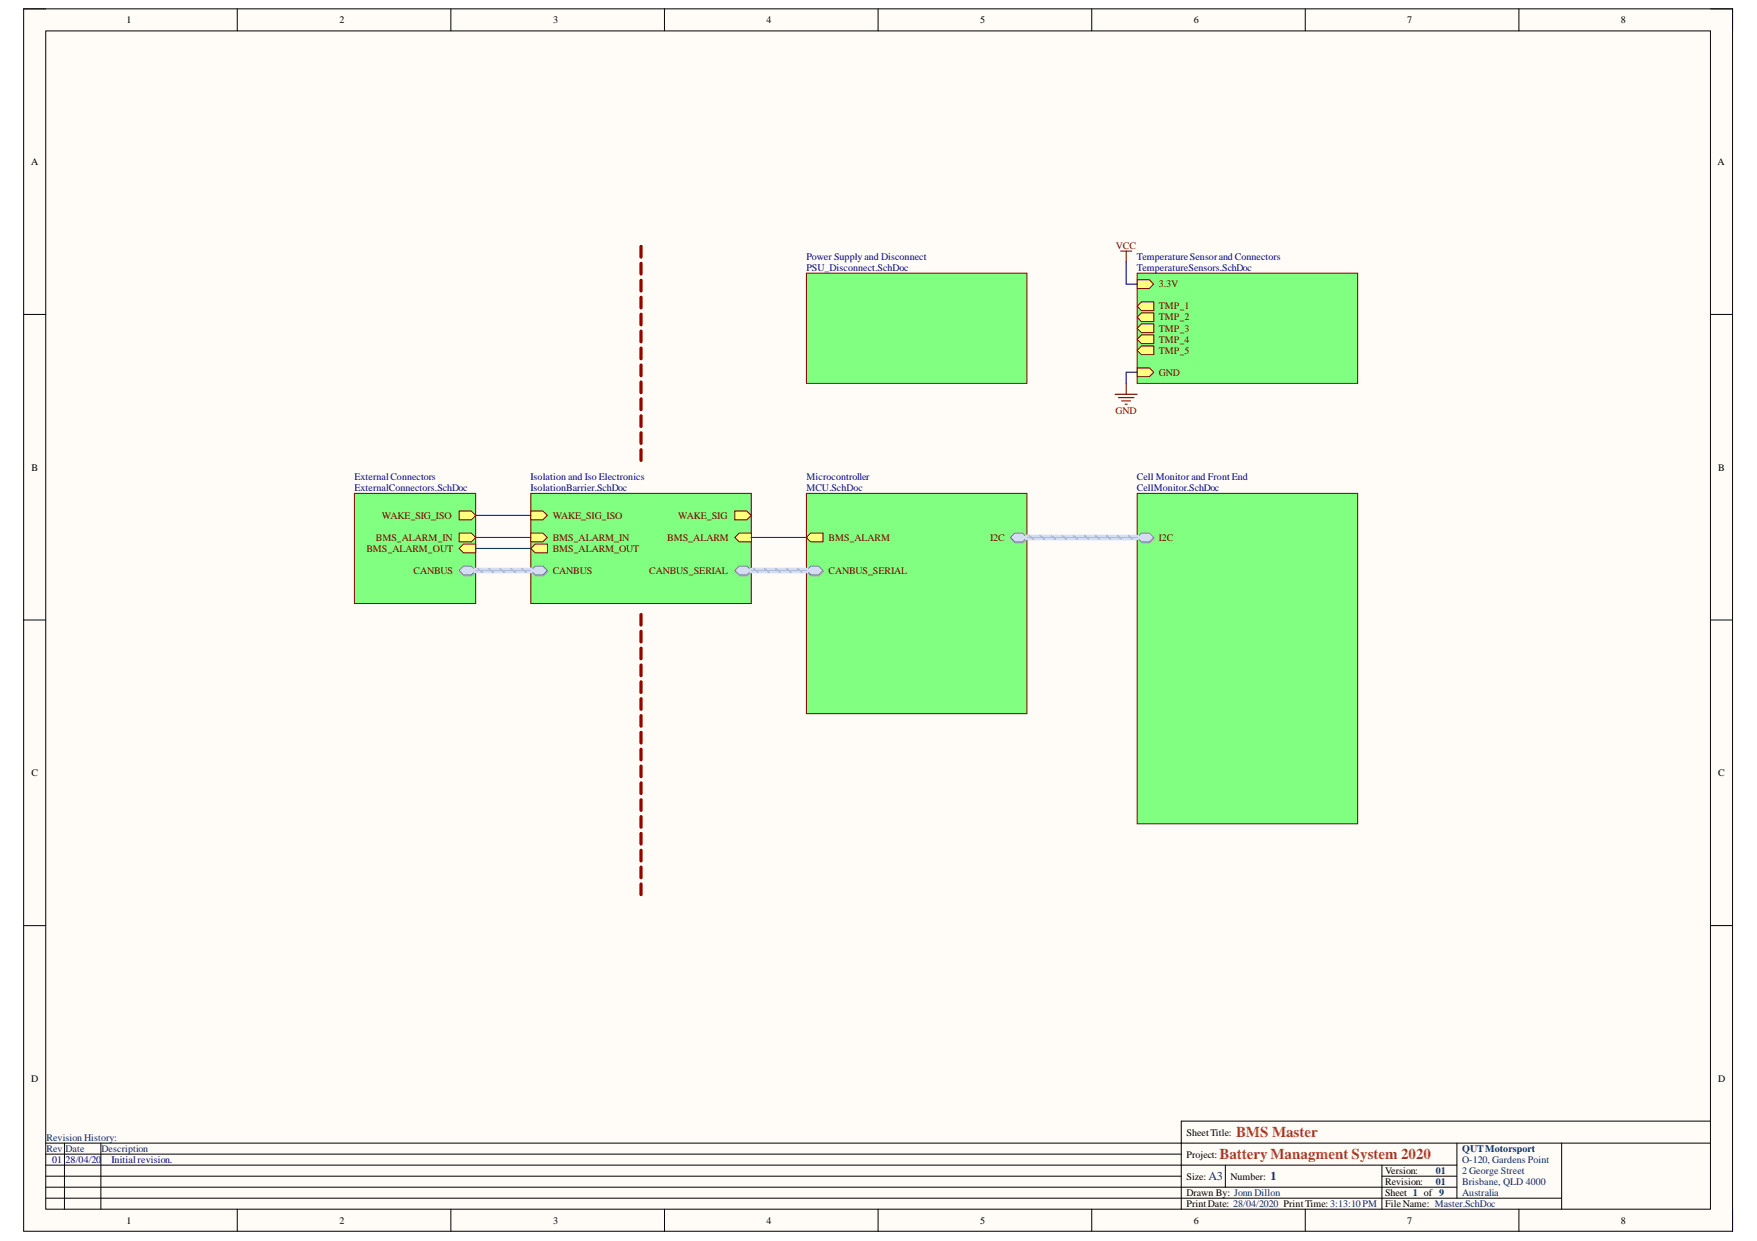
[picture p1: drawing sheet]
<svg xmlns="http://www.w3.org/2000/svg" width="297mm" height="210mm" viewBox="0 0 297 210" stroke-linecap="round" stroke-linejoin="round" font-family="sans-serif">
<path d="M4 1.5h288.9v206.8h-288.9z" fill-rule="evenodd" fill="#fffcf8"/>
<path d="M4 1.5h288.9v206.8h-288.9z" fill="none" stroke="#000" stroke-width=".17"/>
<path d="M7.7 5.2h281.5v199.3h-281.5z" fill-rule="evenodd" fill="#fffcf8"/>
<g fill="none" stroke="#000" stroke-width=".17">
<path d="M4 1.5h3.7M7.7 5.2h281.5v199.3h-281.5zM40.1 1.5v3.7M76.2 1.5v3.7M112.3 1.5v3.7M148.4 1.5v3.7M184.6 1.5v3.7M220.7 1.5v3.7M256.8 1.5v3.7M289.2 1.5h3.7v3.7M4 53.2h3.7M289.2 53.2h3.7"/>
<path d="M4 104.9h3.7M289.2 104.9h3.7M4 156.6h3.7M289.2 156.6h3.7M7.7 193.3h281.5M7.7 197.1h238.6M7.7 195.2h192M7.7 198.9h192M10.9 193.3v11.2M17.1 193.3v11.2M207.2 197.1v3.7M233.6 197.1v7.4"/>
<path d="M233.6 198.9h12.7M246.3 193.3v9.4M264 193.3v11.2M289.2 189.6h-89.5v14.9M7.7 202.7h256.3M7.7 200.8h238.6M40.1 204.5v3.8M76.2 204.5v3.8M112.3 204.5v3.8M148.4 204.5v3.8M184.6 204.5v3.8M220.7 204.5v3.8"/>
<path d="M256.8 204.5v3.8M292.9 204.5v3.8"/>
</g>
<path d="M59.9 83.5h20.5v18.6h-20.5z" fill-rule="evenodd" fill="#80ff80"/>
<path d="M59.9 83.5h20.5v18.6h-20.5z" fill="none" stroke="#800000" stroke-width=".17"/>
<path d="M77.6 86.4h2.1l.7 .8-.7 .7h-2.1z" fill-rule="evenodd" fill="#ffff80"/>
<path d="M77.6 86.4h2.1l.7 .8-.7 .7h-2.1z" fill="none" stroke="#800000" stroke-width=".17"/>
<path d="M77.6 92.8l.8-.8h2v1.5h-2z" fill-rule="evenodd" fill="#ffff80"/>
<path d="M77.6 92.8l.8-.8h2v1.5h-2z" fill="none" stroke="#800000" stroke-width=".17"/>
<path d="M77.6 90.2h2.1l.7 .7-.7 .8h-2.1z" fill-rule="evenodd" fill="#ffff80"/>
<path d="M77.6 90.2h2.1l.7 .7-.7 .8h-2.1z" fill="none" stroke="#800000" stroke-width=".17"/>
<path d="M77.7 96.7l.8-.8h1.3l.7 .8-.7 .7h-1.3z" fill-rule="evenodd" fill="#bac0ca"/>
<path d="M77.7 96.7l.8-.8h1.3l.7 .8-.7 .7h-1.3z" fill="none" stroke="#a6acb6" stroke-width=".17"/>
<path d="M77.6 96.5l.8-.8h1.3l.7 .8-.7 .7h-1.3z" fill-rule="evenodd" fill="#d5e4ff"/>
<path d="M77.6 96.5l.8-.8h1.3l.7 .8-.7 .7h-1.3z" fill="none" stroke="#71809b" stroke-width=".17"/>
<path d="M89.7 83.5h37.3v18.6h-37.3z" fill-rule="evenodd" fill="#80ff80"/>
<path d="M89.7 83.5h37.3v18.6h-37.3z" fill="none" stroke="#800000" stroke-width=".17"/>
<path d="M89.7 86.4h2.1l.7 .8-.7 .7h-2.1z" fill-rule="evenodd" fill="#ffff80"/>
<path d="M89.7 86.4h2.1l.7 .8-.7 .7h-2.1z" fill="none" stroke="#800000" stroke-width=".17"/>
<path d="M124.2 86.4h2.1l.7 .8-.7 .7h-2.1z" fill-rule="evenodd" fill="#ffff80"/>
<path d="M124.2 86.4h2.1l.7 .8-.7 .7h-2.1z" fill="none" stroke="#800000" stroke-width=".17"/>
<path d="M124.2 90.9l.8-.7h2v1.5h-2z" fill-rule="evenodd" fill="#ffff80"/>
<path d="M124.2 90.9l.8-.7h2v1.5h-2z" fill="none" stroke="#800000" stroke-width=".17"/>
<path d="M89.7 90.2h2.1l.7 .7-.7 .8h-2.1z" fill-rule="evenodd" fill="#ffff80"/>
<path d="M89.7 90.2h2.1l.7 .7-.7 .8h-2.1z" fill="none" stroke="#800000" stroke-width=".17"/>
<path d="M89.7 92.8l.8-.8h2v1.5h-2z" fill-rule="evenodd" fill="#ffff80"/>
<path d="M89.7 92.8l.8-.8h2v1.5h-2z" fill="none" stroke="#800000" stroke-width=".17"/>
<path d="M89.8 96.7l.8-.8h1.3l.7 .8-.7 .7h-1.3z" fill-rule="evenodd" fill="#bac0ca"/>
<path d="M89.8 96.7l.8-.8h1.3l.7 .8-.7 .7h-1.3z" fill="none" stroke="#a6acb6" stroke-width=".17"/>
<path d="M89.7 96.5l.8-.8h1.3l.7 .8-.7 .7h-1.3z" fill-rule="evenodd" fill="#d5e4ff"/>
<path d="M89.7 96.5l.8-.8h1.3l.7 .8-.7 .7h-1.3z" fill="none" stroke="#71809b" stroke-width=".17"/>
<path d="M124.3 96.7l.8-.8h1.3l.7 .8-.7 .7h-1.3z" fill-rule="evenodd" fill="#bac0ca"/>
<path d="M124.3 96.7l.8-.8h1.3l.7 .8-.7 .7h-1.3z" fill="none" stroke="#a6acb6" stroke-width=".17"/>
<path d="M124.2 96.5l.8-.8h1.3l.7 .8-.7 .7h-1.3z" fill-rule="evenodd" fill="#d5e4ff"/>
<path d="M124.2 96.5l.8-.8h1.3l.7 .8-.7 .7h-1.3z" fill="none" stroke="#71809b" stroke-width=".17"/>
<path d="M136.3 83.5h37.3v37.2h-37.3z" fill-rule="evenodd" fill="#80ff80"/>
<path d="M136.3 83.5h37.3v37.2h-37.3z" fill="none" stroke="#800000" stroke-width=".17"/>
<path d="M136.3 90.9l.8-.7h2v1.5h-2z" fill-rule="evenodd" fill="#ffff80"/>
<path d="M136.3 90.9l.8-.7h2v1.5h-2z" fill="none" stroke="#800000" stroke-width=".17"/>
<path d="M136.4 96.7l.8-.8h1.3l.7 .8-.7 .7h-1.3z" fill-rule="evenodd" fill="#bac0ca"/>
<path d="M136.4 96.7l.8-.8h1.3l.7 .8-.7 .7h-1.3z" fill="none" stroke="#a6acb6" stroke-width=".17"/>
<path d="M136.3 96.5l.8-.8h1.3l.7 .8-.7 .7h-1.3z" fill-rule="evenodd" fill="#d5e4ff"/>
<path d="M136.3 96.5l.8-.8h1.3l.7 .8-.7 .7h-1.3z" fill="none" stroke="#71809b" stroke-width=".17"/>
<path d="M170.9 91.1l.8-.8h1.3l.7 .8-.7 .7h-1.3z" fill-rule="evenodd" fill="#bac0ca"/>
<path d="M170.9 91.1l.8-.8h1.3l.7 .8-.7 .7h-1.3z" fill="none" stroke="#a6acb6" stroke-width=".17"/>
<path d="M170.8 90.9l.8-.7h1.3l.7 .7-.7 .8h-1.3z" fill-rule="evenodd" fill="#d5e4ff"/>
<path d="M170.8 90.9l.8-.7h1.3l.7 .7-.7 .8h-1.3z" fill="none" stroke="#71809b" stroke-width=".17"/>
<path d="M192.3 83.5h37.2v55.8h-37.2z" fill-rule="evenodd" fill="#80ff80"/>
<path d="M192.3 83.5h37.2v55.8h-37.2z" fill="none" stroke="#800000" stroke-width=".17"/>
<path d="M193.1 90.3h1.3l.7 .8-.7 .7h-1.3l-.7-.7z" fill-rule="evenodd" fill="#bac0ca"/>
<path d="M193.1 90.3h1.3l.7 .8-.7 .7h-1.3l-.7-.7z" fill="none" stroke="#a6acb6" stroke-width=".17"/>
<path d="M192.3 90.9l.7-.7h1.3l.7 .7-.7 .8h-1.3z" fill-rule="evenodd" fill="#d5e4ff"/>
<path d="M192.3 90.9l.7-.7h1.3l.7 .7-.7 .8h-1.3z" fill="none" stroke="#71809b" stroke-width=".17"/>
<path d="M136.3 46.2h37.3v18.6h-37.3z" fill-rule="evenodd" fill="#80ff80"/>
<path d="M136.3 46.2h37.3v18.6h-37.3z" fill="none" stroke="#800000" stroke-width=".17"/>
<path d="M192.3 46.2h37.2v18.6h-37.2z" fill-rule="evenodd" fill="#80ff80"/>
<path d="M192.3 46.2h37.2v18.6h-37.2z" fill="none" stroke="#800000" stroke-width=".17"/>
<path d="M192.3 51.8l.7-.8h2v1.5h-2z" fill-rule="evenodd" fill="#ffff80"/>
<path d="M192.3 51.8l.7-.8h2v1.5h-2z" fill="none" stroke="#800000" stroke-width=".17"/>
<path d="M192.3 53.6l.7-.7h2v1.5h-2z" fill-rule="evenodd" fill="#ffff80"/>
<path d="M192.3 53.6l.7-.7h2v1.5h-2z" fill="none" stroke="#800000" stroke-width=".17"/>
<path d="M193 54.8h2v1.5h-2l-.7-.8z" fill-rule="evenodd" fill="#ffff80"/>
<path d="M193 54.8h2v1.5h-2l-.7-.8z" fill="none" stroke="#800000" stroke-width=".17"/>
<path d="M193 56.6h2v1.5h-2l-.7-.7z" fill-rule="evenodd" fill="#ffff80"/>
<path d="M193 56.6h2v1.5h-2l-.7-.7z" fill="none" stroke="#800000" stroke-width=".17"/>
<path d="M192.3 59.2l.7-.7h2v1.5h-2z" fill-rule="evenodd" fill="#ffff80"/>
<path d="M192.3 59.2l.7-.7h2v1.5h-2z" fill="none" stroke="#800000" stroke-width=".17"/>
<path d="M192.3 47.3h2l.7 .8-.7 .7h-2z" fill-rule="evenodd" fill="#ffff80"/>
<path d="M192.3 47.3h2l.7 .8-.7 .7h-2z" fill="none" stroke="#800000" stroke-width=".17"/>
<path d="M192.3 62.2h2l.7 .8-.7 .7h-2z" fill-rule="evenodd" fill="#ffff80"/>
<path d="M192.3 62.2h2l.7 .8-.7 .7h-2z" fill="none" stroke="#800000" stroke-width=".17"/>
<g fill="none" stroke="#980000" stroke-width=".56">
<path d="M108.4 41.7v1.8M108.4 44.6v1.7M108.4 47.4v1.8M108.4 50.3v1.8M108.4 53.2v1.7M108.4 56v1.8M108.4 58.9v1.8M108.4 61.7v1.8M108.4 64.6v1.8M108.4 67.5v1.8M108.4 70.3v1.8M108.4 73.2v1.8"/>
<path d="M108.4 76.1v1.8M108.4 103.9v1.8M108.4 106.8v1.8M108.4 109.6v1.8M108.4 112.5v1.8M108.4 115.3v1.8M108.4 118.2v1.8M108.4 121v1.8M108.4 123.9v1.8M108.4 126.7v1.8M108.4 129.6v1.8M108.4 132.4v1.8"/>
<path d="M108.4 135.3v1.8M108.4 138.1v1.8M108.4 141v1.8M108.4 143.8v1.8M108.4 146.7v1.8M108.4 149.5v1.8"/>
</g>
<path d="M189.5 42.5h1.8M190.4 42.5v1.8M188.5 66.7h3.8M189.1 67.3h2.6M189.6 67.8h1.5M190.2 68.4h.4M190.4 64.8v1.9" fill="none" stroke="#800000" stroke-width=".19"/>
<path d="M190.4 44.3v3.8h1.9M192.3 63h-1.9v1.8M80.4 92.8h9.3M80.4 90.9h9.3M80.4 87.2h9.3M127 90.9h9.3" fill="none" stroke="#000080" stroke-width=".19"/>
<path d="M80.4 96.5h9.3M127 96.5h9.3M173.6 90.9h18.7" fill="none" stroke="#cbdaff" stroke-width=".93"/>
<g fill="none" stroke="#adbce7" stroke-width=".28">
<path d="M80.8 96.2l.7 .6M82.7 96.2l.7 .6M84.5 96.2l.8 .6M86.4 96.2l.7 .6M88.2 96.2l.8 .6M127.4 96.2l.7 .6M129.3 96.2l.7 .6M131.1 96.2l.8 .6M133 96.2l.7 .6M134.8 96.2l.8 .6M174 90.6l.7 .6M175.8 90.6l.8 .6"/>
<path d="M177.7 90.6l.8 .6M179.6 90.6l.7 .6M181.4 90.6l.8 .6M183.3 90.6l.8 .6M185.2 90.6l.7 .6M187 90.6l.8 .6M188.9 90.6l.7 .6M190.8 90.6l.7 .6"/>
</g>
<path d="M80.4 96.5h9.3M127 96.5h9.3M173.6 90.9h18.7" fill="none" stroke="#adbce7" stroke-width=".19"/>
<g font-size="2.5" fill="#cc4125">
<text x="206.2" y="196">Battery Managment System 2020</text>
<text x="209" y="192.3">BMS Master</text>
</g>
<g font-size="2" fill="#073763">
<text x="204.3" y="199.6">A3</text>
<text x="214.8" y="199.6">1</text>
</g>
<g font-size="1.7">
<text x="21.4" y="3.9">1</text>
<text x="57.4" y="3.9">2</text>
<text x="93.5" y="3.9">3</text>
<text x="129.6" y="3.9">4</text>
<text x="165.7" y="3.9">5</text>
<text x="201.9" y="3.9">6</text>
<text x="237.9" y="3.9">7</text>
<text x="274" y="3.9">8</text>
<text x="5.2" y="27.9">A</text>
<text x="290.4" y="27.9">A</text>
<text x="5.3" y="79.6">B</text>
<text x="290.5" y="79.6">B</text>
<text x="5.3" y="131.3">C</text>
<text x="290.5" y="131.3">C</text>
<text x="5.2" y="182.9">D</text>
<text x="290.5" y="182.9">D</text>
<text x="200.6" y="195.8">Project:</text>
<text x="200.6" y="192.1">SheetTitle:</text>
<text x="200.6" y="199.5">Size:</text>
<text x="200.6" y="202.3">Drawn By: Jonn Dillon</text>
<text x="208" y="199.5">Number:</text>
<text x="234.2" y="200.4">Revision:</text>
<text x="234.2" y="202.3">Sheet 1 of 9</text>
<text x="234.2" y="198.6">Version:</text>
<text x="21.4" y="207">1</text>
<text x="57.4" y="207">2</text>
<text x="93.5" y="207">3</text>
<text x="129.6" y="207">4</text>
<text x="165.7" y="207">5</text>
<text x="200.6" y="204.2">PrintDate: 28/04/2020 PrintTime: 3:13:10 PM</text>
<text x="201.9" y="207">6</text>
<text x="234.2" y="204.2">FileName: Master.SchDoc</text>
<text x="237.9" y="207">7</text>
<text x="274" y="207">8</text>
</g>
<g font-size="1.7" fill="#000080">
<text x="136.3" y="44">Power Supply and Disconnect</text>
<text x="136.3" y="45.8">PSU_Disconnect.SchDoc</text>
<text x="192.2" y="44">TemperatureSensorand Connectors</text>
<text x="192.2" y="45.8">TemperatureSensors.SchDoc</text>
<text x="59.9" y="81.2">ExternalConnectors</text>
<text x="59.9" y="83.1">ExternalConnectors.SchDoc</text>
<text x="89.7" y="81.2">Isolation and Iso Electronics</text>
<text x="89.7" y="83.1">IsolationBarrier.SchDoc</text>
<text x="136.3" y="81.2">Microcontroller</text>
<text x="136.3" y="83.1">MCU.SchDoc</text>
<text x="192.2" y="81.2">Cell Monitor and Front End</text>
<text x="192.2" y="83.1">CellMonitor.SchDoc</text>
<text x="8.8" y="196.7">01</text>
<text x="11.1" y="196.7">28/04/20</text>
<text x="18.9" y="196.7">Initialrevision.</text>
</g>
<g font-size="1.7" fill="#800000">
<text x="188.6" y="42.1">VCC</text>
<text x="195.9" y="52.3">TMP_1</text>
<text x="195.9" y="48.6">3.3V</text>
<text x="195.9" y="54.2">TMP_2</text>
<text x="195.9" y="56.1">TMP_3</text>
<text x="195.9" y="57.9">TMP_4</text>
<text x="195.9" y="59.8">TMP_5</text>
<text x="195.9" y="63.5">GND</text>
<text x="188.6" y="70">GND</text>
<text x="64.6" y="87.8">WAKE_SIG_ISO</text>
<text x="93.4" y="87.8">WAKE_SIG_ISO</text>
<text x="114.7" y="87.8">WAKE_SIG</text>
<text x="62" y="93.4">BMS_ALARM_OUT</text>
<text x="63.6" y="91.5">BMS_ALARM_IN</text>
<text x="93.4" y="91.5">BMS_ALARM_IN</text>
<text x="93.4" y="93.4">BMS_ALARM_OUT</text>
<text x="112.8" y="91.5">BMS_ALARM</text>
<text x="140.1" y="91.5">BMS_ALARM</text>
<text x="167.4" y="91.5">I2C</text>
<text x="195.9" y="91.5">I2C</text>
<text x="69.9" y="97.1">CANBUS</text>
<text x="93.4" y="97.1">CANBUS</text>
<text x="109.8" y="97.1">CANBUS_SERIAL</text>
<text x="140.1" y="97.1">CANBUS_SERIAL</text>
</g>
<g font-size="1.7" fill="#073763">
<text x="7.9" y="194.9">Rev</text>
<text x="7.9" y="193">Revision History:</text>
<text x="11.1" y="194.9">Date</text>
<text x="17.2" y="194.9">Description</text>
<text x="247.2" y="194.9">QUTMotorsport</text>
<text x="247.2" y="196.7">O-120, Gardens Point</text>
<text x="242.7" y="200.4">01</text>
<text x="242.7" y="198.6">01</text>
<text x="247.2" y="198.6">2 George Street</text>
<text x="247.2" y="200.4">Brisbane, QLD 4000</text>
<text x="247.2" y="202.3">Australia</text>
</g>
</svg>
